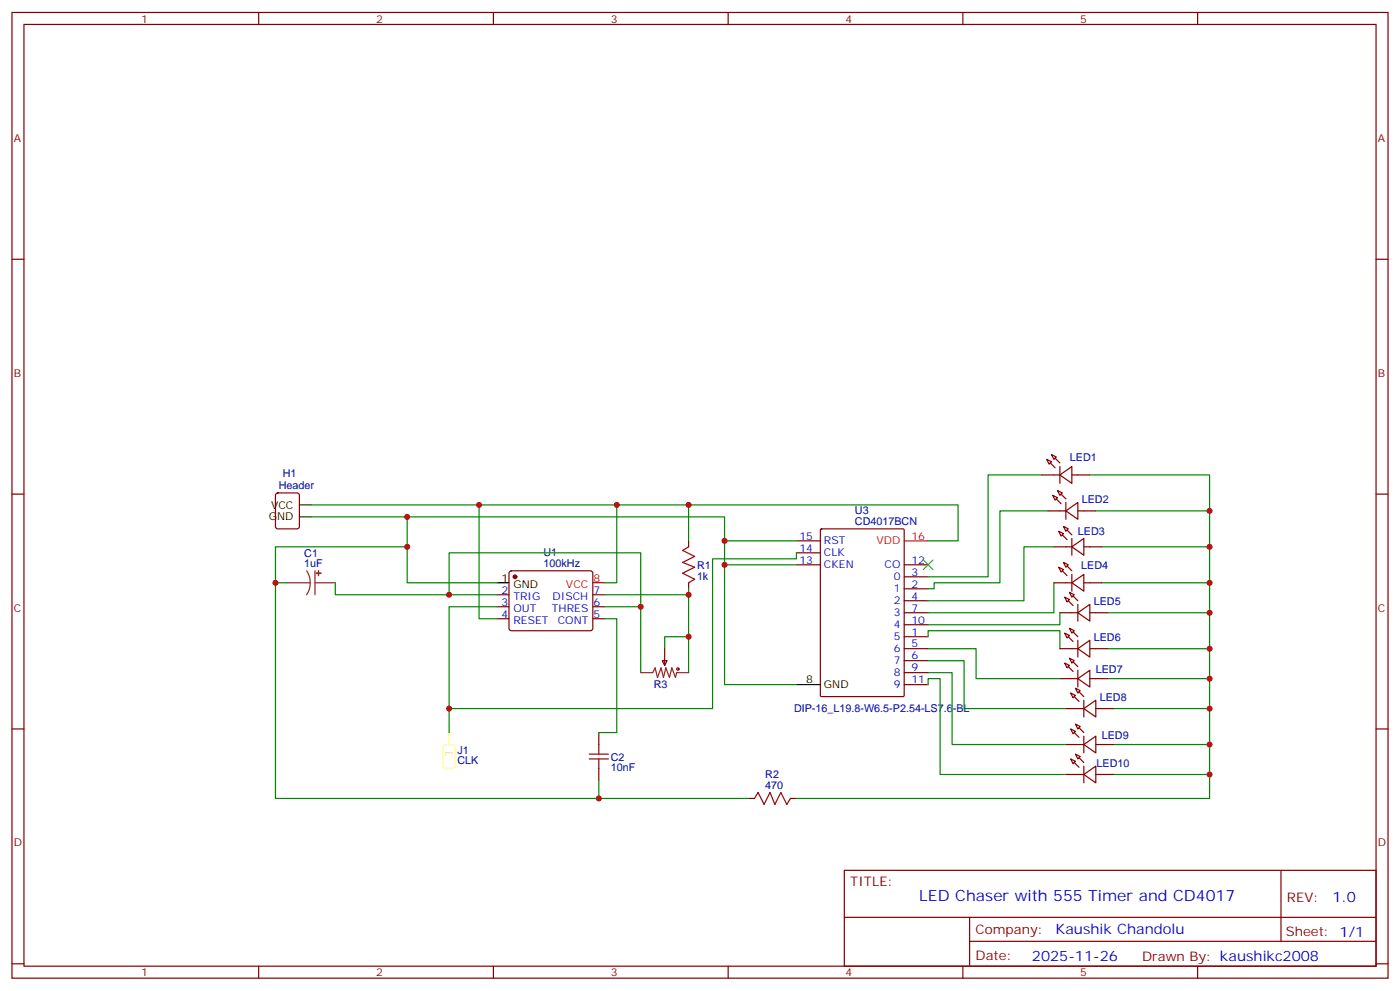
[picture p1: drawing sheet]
<svg xmlns="http://www.w3.org/2000/svg" width="412mm" height="292mm" viewBox="0 0 412 292" stroke-linecap="round" stroke-linejoin="round" font-family="sans-serif">
<g fill="none" stroke="#870000" stroke-width=".35">
<path d="M3.5 3.7h405.4v284.3h-405.4zM7.1 7.2h398.2v277.3h-398.2zM76.2 3.7v3.5M145.3 3.7v3.5M214.5 3.7v3.5M283.6 3.7v3.5M352.8 3.7v3.5M3.5 76.3h3.6M405.3 76.3h3.6M306.9 139.8h5.3M308.3 135.3l1.4 .7-.7 .7zM309.7 133.8l1.4 .7-.7 .8z"/>
<path d="M312.2 139.8l3.5-2.4v4.9zM312.2 137.4v4.9M315.7 139.8h5.3M3.5 145.5h3.6M81.4 145.3l.4-.2h5.7l.6 .5 .1 9.4-.5 .7h-5.9l-.6-.4-.1-9.5zM202.8 159.2v1.8M234.6 159.2h7.1M241.7 155.9l.3-.2h24l.3 .2v48.9l-.1 .3h-24.2l-.3-.2zM308.7 150.4h5.3M310.1 145.8l1.4 .7-.7 .7zM311.5 144.4l1.4 .7-.7 .7zM311.9 156.4l1.4 .7-.7 .7z"/>
<path d="M313.3 155l1.4 .7-.7 .7zM314 150.4l3.5-2.4v4.9zM314 148v4.9M315.7 158.5v5M317.5 150.4h5.3M405.3 145.5h3.6M146.4 175.1h3.5M146.4 178.6h3.5M150.2 168.3l.4-.2h23.3l.5 .2 .2 .5v16.5l-.7 .4-23.5-.1-.5-.6v-16.2zM174.6 175.1h3.6M174.6 178.6h3.6M202.8 171.6v1.8"/>
<path d="M234.6 166.3h7.1M234.6 162.8h7.1M266.3 173.4h7.1M266.3 169.8h7.1M266.3 176.9h7.1M266.3 166.3h7.1M310.4 161h5.3M310.4 171.6h5.3M311.9 167l1.4 .7-.7 .7zM313.3 165.6l1.4 .7-.7 .7zM313.6 175.8l1.4 .7-.7 .7zM315 174.4l1.4 .7-.7 .7z"/>
<path d="M315.7 161l3.6-2.5v5zM315.7 171.6l3.6-2.5v5zM315.7 169.1v5M317.5 177.9v5M319.3 161h5.3M319.3 171.6h5.3M146.4 182.2h3.5M174.6 182.2h3.6M195.1 194.5h1.4l-.7 1.4zM195.8 191v4.9M266.3 187.5h7.1M266.3 191h7.1"/>
<path d="M266.3 194.5h7.1M266.3 180.4h7.1M266.3 198h7.1M266.3 183.9h7.1M312.2 191h5.3M312.2 180.4h5.3M312.2 199.8h5.3M313.6 186.4l1.4 .7-.7 .7zM313.6 195.2l1.4 .7-.7 .7zM315 185l1.4 .7-.7 .7zM315 193.8l1.4 .7-.7 .7zM317.5 180.4l3.5-2.5v5z"/>
<path d="M317.5 191l3.5-2.5v5zM317.5 199.8l3.5-2.5v5zM317.5 188.5v5M317.5 197.3v5M321 191h5.3M321 180.4h5.3M321 199.8h5.3M3.5 214.6h3.6M176.4 215.7v3.5M266.3 201.6h7.1M314 208.6h5.3M314 219.2h5.3"/>
<path d="M315.4 204l1.4 .8-.7 .7zM315.4 214.6l1.4 .7-.7 .7zM316.8 202.6l1.4 .7-.7 .7zM316.8 213.2l1.4 .7-.7 .7zM319.3 208.6l3.5-2.4v4.9zM319.3 219.2l3.5-2.5v5zM319.3 206.2v4.9M319.3 216.7v5M322.8 208.6h5.3M322.8 219.2h5.3M405.3 214.6h3.6M176.4 226.3v3.5"/>
<path d="M220.5 235.1h1.7M232.8 235.1h1.8M314 228h5.3M315.4 223.4l1.4 .8-.7 .7zM316.8 222l1.4 .7-.7 .7zM319.3 228l3.5-2.4v4.9zM319.3 225.6v4.9M322.8 228h5.3M248.7 256.3h156.6v28.2h-156.6zM377.3 256.3v20.9M248.7 270.1h156.5M285.6 277.2h119.6"/>
<path d="M285.6 270.1v14.1M3.5 283.8h3.6M76.2 284.5v3.5M145.3 284.5v3.5M214.5 284.5v3.5M283.6 284.5v3.5M352.8 284.5v3.5M405.3 283.8h3.6"/>
</g>
<g fill="#870000" stroke="#870000" stroke-width=".35">
<path d="M309.4 136.3l1.4 1.4z"/>
<path d="M310.8 134.9l1.4 1.4z"/>
<path d="M311.1 146.9l1.5 1.4z"/>
<path d="M312.6 145.5l1.4 1.4z"/>
<path d="M312.9 157.5l1.4 1.4z"/>
<path d="M314.3 156.1l1.4 1.4z"/>
<path d="M312.9 168.1l1.4 1.4z"/>
<path d="M314.3 166.7l1.4 1.4z"/>
<path d="M314.7 176.9l1.4 1.4z"/>
<path d="M316.1 175.5l1.4 1.4z"/>
<path d="M314.7 187.5l1.4 1.4z"/>
<path d="M316.1 186.1l1.4 1.4z"/>
<path d="M314.7 196.3l1.4 1.4z"/>
<path d="M316.1 194.9l1.4 1.4z"/>
<path d="M316.4 205.1l1.5 1.4z"/>
<path d="M317.9 203.7l1.4 1.4z"/>
<path d="M316.4 215.7l1.5 1.4z"/>
<path d="M317.9 214.3l1.4 1.4z"/>
<path d="M316.4 224.5l1.5 1.4z"/>
<path d="M317.9 223.1l1.4 1.4z"/>
<circle cx="151.7" cy="169.8" r=".53"/>
</g>
<path d="M88.2 152.2h3.5M88.2 148.7h3.5M146.4 171.6h3.5M234.6 201.6h7.1" fill="none" stroke="#000" stroke-width=".35"/>
<path d="M266.3 159.2h7.1M174.6 171.6h3.6" fill="none" stroke="#f00" stroke-width=".35"/>
<path d="M130.8 219.4l.4-.2h2.1l.7 .4 .1 6-.5 .6-2.4 .1-.6-.5-.1-5.9z" fill="none" stroke="#ff6" stroke-width=".35"/>
<path d="M132.3 215.7v3.5" fill="none" stroke="#fc6" stroke-width=".35"/>
<path d="M84.7 171.6h6.7M90.3 168.1l.8 1.6 .3 1.9M91.4 171.6l-.3 1.8-.8 1.7M92.8 171.6h6M92.8 168.1v7M188.7 198h3.6l.7-1.4 .7 2.9 1-2.9 .7 2.9 .7-2.9 1.1 2.9 .7-2.9 1.1 2.9 .3-1.5h3.5" fill="none" stroke="#8c2424" stroke-width=".35"/>
<g fill="#8c2424" stroke="#8c2424" stroke-width=".35">
<path d="M93.8 168.1v1.4z"/>
<path d="M93.1 168.8h1.4z"/>
</g>
<g fill="none" stroke="#a10000" stroke-width=".35">
<path d="M202.8 161l-1.7 1.1 3.5 1.7-3.5 1.8 3.5 1.4-3.5 1.8 3.5 1.7-1.8 1.1M176.4 219.2v2.8M173.6 223.4h5.6M173.6 222h5.6M176.4 223.4v2.9M222.2 235.1l1.1-1.8 1.8 3.6 1.7-3.6 1.4 3.6 1.8-3.6 1.8 3.6 1-1.8"/>
<circle cx="199.7" cy="197" r=".35"/>
</g>
<g fill="none" stroke="#008700" stroke-width=".35">
<path d="M306.9 139.8h-15.9v30h-17.6M321 139.8h35.3v95.3h-121.7M91.7 148.7h190.5v10.5h-8.8M91.7 152.2h121.7v49.4h21.2M119.9 152.2v19.4h26.5M141.1 148.7v33.5h5.3M181.7 148.7v22.9h-3.5M202.8 148.7v10.5M213.4 159.2h21.2M308.7 150.4h-14.1v21.2h-19.4v1.8h-1.8M322.8 150.4h33.5M81.1 171.6h3.6"/>
<path d="M98.8 171.6v3.5h47.6M119.9 161h-38.8v74.1h139.4M132.3 175.1v-12.3h56.4v35.2M146.4 178.6h-14.1v37.1M178.2 178.6h10.5M178.2 175.1h24.6M202.8 173.4v24.6M213.4 166.3h21.2M234.6 162.8v1.7h-24.7v44.1h-77.6M310.4 171.6v8.8h-37M310.4 161h-8.8v15.9h-28.2M324.6 171.6h31.7"/>
<path d="M324.6 161h31.7M178.2 182.2h3.5v33.5h-5.3M202.8 187.5h-7v3.5M273.4 191h14.1v8.8h24.7M273.4 194.5h10.6v14.1h30M273.4 187.5v-1.8h38.8v5.3M273.4 198h7.1v21.2h33.5M312.2 180.4v3.5h-38.8M326.3 180.4h30M326.3 191h30M326.3 199.8h30M273.4 201.6v-1.8h3.5v28.2h37.1"/>
<path d="M328.1 208.6h28.2M328.1 219.2h28.2M176.4 229.8v5.3M328.1 228h28.2"/>
</g>
<path d="M272 164.9l2.8 2.8M274.8 164.9l-2.8 2.8" fill="none" stroke="#3c3" stroke-width=".35"/>
<g fill="#c00">
<circle cx="213.4" cy="166.3" r=".88"/>
<circle cx="132.3" cy="208.6" r=".88"/>
<circle cx="141.1" cy="148.7" r=".88"/>
<circle cx="119.9" cy="152.2" r=".88"/>
<circle cx="119.9" cy="161" r=".88"/>
<circle cx="81.1" cy="171.6" r=".88"/>
<circle cx="132.3" cy="175.1" r=".88"/>
<circle cx="188.7" cy="178.6" r=".88"/>
<circle cx="202.8" cy="175.1" r=".88"/>
<circle cx="181.7" cy="148.7" r=".88"/>
<circle cx="202.8" cy="148.7" r=".88"/>
<circle cx="176.4" cy="235.1" r=".88"/>
<circle cx="356.3" cy="150.4" r=".88"/>
<circle cx="356.3" cy="161" r=".88"/>
<circle cx="356.3" cy="171.6" r=".88"/>
<circle cx="356.3" cy="180.4" r=".88"/>
<circle cx="356.3" cy="191" r=".88"/>
<circle cx="356.3" cy="199.8" r=".88"/>
<circle cx="356.3" cy="208.6" r=".88"/>
<circle cx="356.3" cy="219.2" r=".88"/>
<circle cx="356.3" cy="228" r=".88"/>
<circle cx="213.4" cy="159.2" r=".88"/>
<circle cx="202.8" cy="187.5" r=".88"/>
</g>
<text font-size="4.6" fill="#00f" x="270.8" y="265.3">LED Chaser with 555 Timer and CD4017</text>
<g font-size="4.2" fill="#00f">
<text x="392.5" y="265.5">1.0</text>
<text x="310.9" y="275.1">Kaushik Chandolu</text>
<text x="304" y="282.9">2025-11-26</text>
</g>
<g font-size="3.9" fill="#800">
<text x="250.5" y="260.8">TITLE:</text>
<text x="379.1" y="265.5">REV:</text>
<text x="287.4" y="275">Company:</text>
<text x="378.7" y="275.7">Sheet: 1/1</text>
<text x="287.4" y="282.7">Date:</text>
<text x="336.4" y="282.8">Drawn By: kaushikc2008</text>
</g>
<g font-size="3.2" fill="#800">
<text x="41.6" y="6.7">1</text>
<text x="110.8" y="6.7">2</text>
<text x="179.9" y="6.7">3</text>
<text x="249.1" y="6.7">4</text>
<text x="318.2" y="6.7">5</text>
<text x="4.1" y="41.8">A</text>
<text x="405.9" y="41.8">A</text>
<text x="4.1" y="110.9">B</text>
<text x="405.9" y="110.9">B</text>
<text x="4.1" y="180.1">C</text>
<text x="405.9" y="180.1">C</text>
<text x="4.1" y="249.2">D</text>
<text x="405.9" y="249.2">D</text>
<text x="41.6" y="287.5">1</text>
<text x="110.8" y="287.5">2</text>
<text x="179.9" y="287.5">3</text>
<text x="249.1" y="287.5">4</text>
<text x="318.2" y="287.5">5</text>
</g>
<g font-size="3.2" fill="#000080">
<text x="315.1" y="135.8">LED1</text>
<text x="83.3" y="140.4">H1</text>
<text x="82.1" y="144.1">Header</text>
<text x="318.7" y="148.2">LED2</text>
<text x="251.8" y="154.7">CD4017BCN</text>
<text x="251.8" y="151.4">U3</text>
<text x="317.5" y="157.5">LED3</text>
<text x="89.6" y="167">1uF</text>
<text x="89.6" y="163.9">C1</text>
<text x="160.1" y="167">100kHz</text>
<text x="160.1" y="163.8">U1</text>
<text x="205.3" y="167.5">R1</text>
<text x="318.5" y="167.6">LED4</text>
<text x="205.3" y="170.6">1k</text>
<text x="322.2" y="178.1">LED5</text>
<text x="322.2" y="188.7">LED6</text>
<text x="192.6" y="202.6">R3</text>
<text x="322.8" y="198">LED7</text>
<text x="233.9" y="209.7">DIP-16_L19.8-W6.5-P2.54-LS7.6-BL</text>
<text x="323.9" y="206.4">LED8</text>
<text x="134.8" y="221.9">J1</text>
<text x="324.6" y="217.5">LED9</text>
<text x="134.8" y="225">CLK</text>
<text x="179.9" y="227.1">10nF</text>
<text x="179.9" y="224">C2</text>
<text x="323" y="225.8">LED10</text>
<text x="225.4" y="232.3">470</text>
<text x="225.4" y="229.2">R2</text>
</g>
<g font-size="3.2">
<text x="79.8" y="149.7">VCC</text>
<text x="79.1" y="153.2">GND</text>
<text x="147.7" y="171.2">1</text>
<text x="151.2" y="173">GND</text>
<text x="237.5" y="201.2">8</text>
<text x="242.7" y="202.6">GND</text>
</g>
<g font-size="3.2" fill="#00f">
<text x="235.5" y="158.9">15</text>
<text x="242.7" y="160.3">RST</text>
<text x="235.5" y="162.4">14</text>
<text x="235.5" y="165.9">13</text>
<text x="242.7" y="163.8">CLK</text>
<text x="242.7" y="167.4">CKEN</text>
<text x="260.6" y="167.4">CO</text>
<text x="268.5" y="165.9">12</text>
<text x="263.3" y="170.9">0</text>
<text x="268.5" y="173">2</text>
<text x="268.5" y="169.5">3</text>
<text x="147.7" y="174.8">2</text>
<text x="147.7" y="178.3">3</text>
<text x="151.2" y="176.5">TRIG</text>
<text x="162.8" y="176.5">DISCH</text>
<text x="174.8" y="178.3">6</text>
<text x="174.8" y="174.8">7</text>
<text x="263.3" y="174.4">1</text>
<text x="263.3" y="177.9">2</text>
<text x="268.5" y="176.5">4</text>
<text x="147.7" y="181.8">4</text>
<text x="151.2" y="180.1">OUT</text>
<text x="151.2" y="183.6">RESET</text>
<text x="162.6" y="180.1">THRES</text>
<text x="164.3" y="183.6">CONT</text>
<text x="174.8" y="181.8">5</text>
<text x="263.3" y="181.5">3</text>
<text x="263.3" y="185">4</text>
<text x="268.5" y="180.1">7</text>
<text x="268.5" y="183.6">10</text>
<text x="263.3" y="188.5">5</text>
<text x="268.5" y="187.1">1</text>
<text x="268.5" y="190.6">5</text>
<text x="263.3" y="192.1">6</text>
<text x="263.3" y="195.6">7</text>
<text x="268.5" y="194.2">6</text>
<text x="268.5" y="197.7">9</text>
<text x="263.3" y="199.1">8</text>
<text x="263.3" y="202.6">9</text>
<text x="268.5" y="201.2">11</text>
</g>
<g font-size="3.2" fill="#f00">
<text x="258.2" y="160.3">VDD</text>
<text x="268.5" y="158.9">16</text>
<text x="166.7" y="173">VCC</text>
<text x="174.8" y="171.2">8</text>
</g>
<text font-size="3.2" fill="#fc6" x="133.3" y="223" transform="rotate(-90 133.3 223)">1</text>
</svg>
